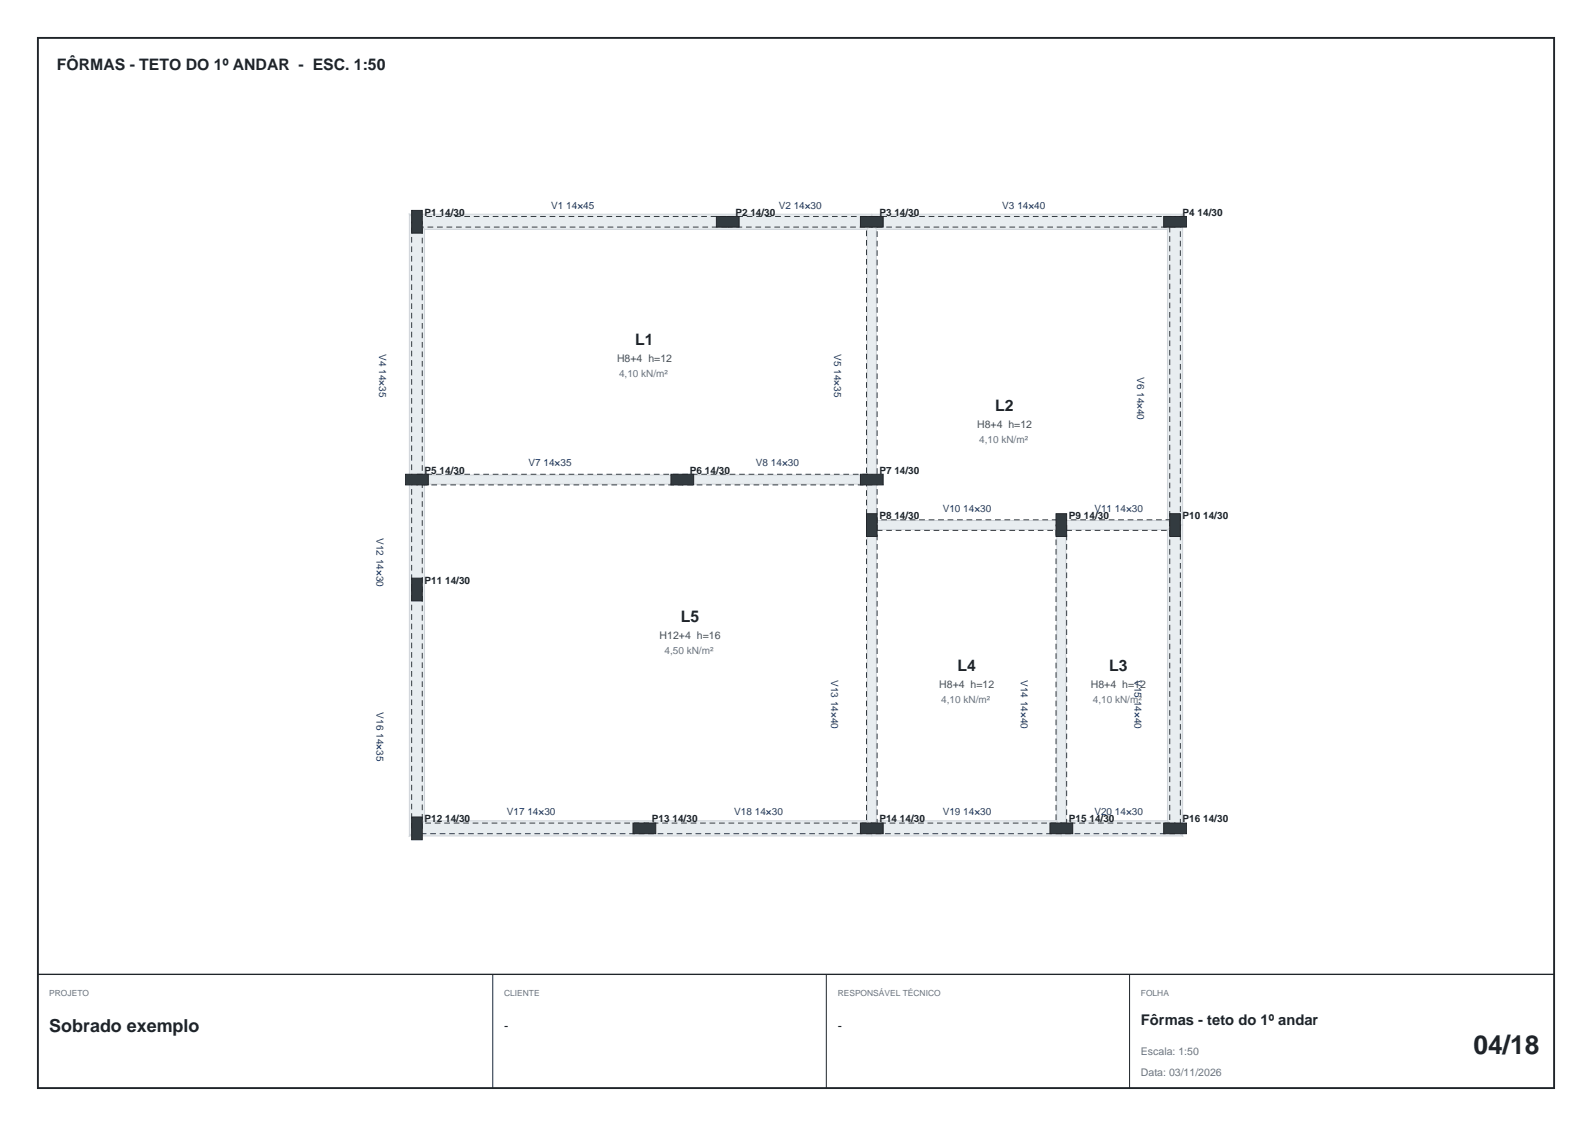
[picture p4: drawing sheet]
<svg xmlns="http://www.w3.org/2000/svg" width="420mm" height="297mm" viewBox="0 0 420 297" stroke-linecap="round" stroke-linejoin="round" font-family="sans-serif">
<path d="M10 10h400v277h-400z" fill="none" stroke="#1f2429" stroke-width=".5"/>
<g fill="#e8edf0" stroke="#cfd4d9" stroke-width=".26">
<path d="M108 56.5h122v2l-1.2 2h-116.8z"/>
<path d="M312 56.5v82h-2l-2-1.2v-76.8z"/>
<path d="M281.2 216.5h26.8l4 4h-32v-2z"/>
<path d="M108 126.5h2l2 1.2v88.8l-4 4z"/>
<path d="M230 56.5h82l-4 4h-76.8l-1.2-2z"/>
<path d="M108 220.5l4-4h116.8l1.2 2v2z"/>
<path d="M230 58.5l1.2 2v66h-1.2l-1.2-1.2v-64.8z"/>
<path d="M228.8 138.5h1.2l1.2 1.2v76.8l-1.2 2-1.2-2z"/>
<path d="M308 139.7l2-1.2h2v82l-4-4z"/>
<path d="M231.2 137.3h48.8v1.2l-1.2 1.2h-47.6l-1.2-1.2z"/>
<path d="M280 137.3h28l2 1.2-2 1.2h-26.8l-1.2-1.2z"/>
<path d="M231.2 216.5h47.6l1.2 2v2h-50v-2z"/>
<path d="M278.8 139.7l1.2-1.2 1.2 1.2v76.8l-1.2 2-1.2-2z"/>
<path d="M108 56.5l4 4v64.8l-2 1.2h-2z"/>
<path d="M228.8 127.7l1.2-1.2h1.2v10.8l-1.2 1.2h-1.2z"/>
<path d="M110 126.5l2-1.2h116.8l1.2 1.2-1.2 1.2h-116.8z"/>
</g>
<g fill="none" stroke="#333b40" stroke-width=".26" stroke-dasharray="1.5 1" stroke-linecap="butt">
<path d="M108.6 58.5h2.8v68h-2.8zM110 57.1h82v2.8h-82zM192 57.1h38v2.8h-38zM228.6 58.5h2.8v68h-2.8zM230 57.1h80v2.8h-80zM308.6 58.5h2.8v80h-2.8zM108.6 126.5h2.8v29h-2.8zM110 125.1h70v2.8h-70zM180 125.1h50v2.8h-50zM228.6 126.5h2.8v12h-2.8zM228.6 138.5h2.8v80h-2.8zM230 137.1h50v2.8h-50z"/>
<path d="M278.6 138.5h2.8v80h-2.8zM280 137.1h30v2.8h-30zM308.6 138.5h2.8v80h-2.8zM108.6 155.5h2.8v63h-2.8zM110 217.1h60v2.8h-60zM170 217.1h60v2.8h-60zM230 217.1h50v2.8h-50zM280 217.1h30v2.8h-30z"/>
</g>
<g fill="#333b40" stroke="#212629" stroke-width=".26">
<path d="M108.6 55.5h2.8v6h-2.8z"/>
<path d="M227 57.1h6v2.8h-6z"/>
<path d="M307 57.1h6v2.8h-6z"/>
<path d="M308.6 135.5h2.8v6h-2.8z"/>
<path d="M307 217.1h6v2.8h-6z"/>
<path d="M277 217.1h6v2.8h-6z"/>
<path d="M108.6 215.5h2.8v6h-2.8z"/>
<path d="M227 217.1h6v2.8h-6z"/>
<path d="M228.6 135.5h2.8v6h-2.8z"/>
<path d="M278.6 135.5h2.8v6h-2.8z"/>
<path d="M107 125.1h6v2.8h-6z"/>
<path d="M227 125.1h6v2.8h-6z"/>
<path d="M189 57.1h6v2.8h-6z"/>
<path d="M108.6 152.5h2.8v6h-2.8z"/>
<path d="M167 217.1h6v2.8h-6z"/>
<path d="M177 125.1h6v2.8h-6z"/>
</g>
<path d="M10 257h400" fill="none" stroke="#1f2429" stroke-width=".35"/>
<path d="M130 257v30M218 257v30M298 257v30" fill="none" stroke="#1f2429" stroke-width=".26"/>
<text font-size="6.9" fill="#1f2328" x="388.8" y="278">04/18</text>
<text font-size="4.7" fill="#1f2328" x="13" y="272.2">Sobrado exemplo</text>
<g font-size="4.2" fill="#1f2328">
<text x="15" y="18.5">FÔRMAS - TETO DO 1º ANDAR - ESC. 1:50</text>
<text x="167.6" y="91">L1</text>
<text x="262.6" y="108.3">L2</text>
<text x="179.6" y="164.2">L5</text>
<text x="252.6" y="177">L4</text>
<text x="292.6" y="177">L3</text>
</g>
<text font-size="3.9" fill="#1f2328" x="301" y="270.4">Fôrmas - teto do 1º andar</text>
<g font-size="3.3" fill="#1f2328">
<text x="133" y="271.7">-</text>
<text x="221" y="271.7">-</text>
</g>
<g font-size="2.8" fill="#495057">
<text x="162.8" y="95.5">H8+4 h=12</text>
<text x="257.8" y="112.8">H8+4 h=12</text>
<text x="174" y="168.7">H12+4 h=16</text>
<text x="247.8" y="181.5">H8+4 h=12</text>
<text x="287.8" y="181.5">H8+4 h=12</text>
</g>
<g font-size="2.8" fill="#6b7480">
<text x="301" y="278.4">Escala: 1:50</text>
<text x="301" y="283.8">Data: 03/11/2026</text>
</g>
<g font-size="2.6" fill="#1f2328">
<text x="112" y="56.9">P1 14/30</text>
<text x="194" y="56.9">P2 14/30</text>
<text x="232" y="56.9">P3 14/30</text>
<text x="312" y="56.9">P4 14/30</text>
<text x="112" y="124.9">P5 14/30</text>
<text x="182" y="124.9">P6 14/30</text>
<text x="232" y="124.9">P7 14/30</text>
<text x="232" y="136.9">P8 14/30</text>
<text x="282" y="136.9">P9 14/30</text>
<text x="312" y="136.9">P10 14/30</text>
<text x="112" y="153.9">P11 14/30</text>
<text x="112" y="216.9">P12 14/30</text>
<text x="172" y="216.9">P13 14/30</text>
<text x="232" y="216.9">P14 14/30</text>
<text x="282" y="216.9">P15 14/30</text>
<text x="312" y="216.9">P16 14/30</text>
</g>
<g font-size="2.6" fill="#1d3b6e">
<text x="145.4" y="55">V1 14×45</text>
<text x="205.4" y="55">V2 14×30</text>
<text x="264.4" y="55">V3 14×40</text>
<text x="100" y="93.4" transform="rotate(90 100 93.4)">V4 14×35</text>
<text x="220" y="93.4" transform="rotate(90 220 93.4)">V5 14×35</text>
<text x="300" y="99.4" transform="rotate(90 300 99.4)">V6 14×40</text>
<text x="139.4" y="123">V7 14×35</text>
<text x="199.4" y="123">V8 14×30</text>
<text x="248.7" y="135">V10 14×30</text>
<text x="288.7" y="135">V11 14×30</text>
<text x="99.3" y="141.9" transform="rotate(90 99.3 141.9)">V12 14×30</text>
<text x="219.3" y="179.4" transform="rotate(90 219.3 179.4)">V13 14×40</text>
<text x="269.3" y="179.4" transform="rotate(90 269.3 179.4)">V14 14×40</text>
<text x="299.3" y="179.4" transform="rotate(90 299.3 179.4)">V15 14×40</text>
<text x="99.3" y="187.9" transform="rotate(90 99.3 187.9)">V16 14×35</text>
<text x="133.7" y="215">V17 14×30</text>
<text x="193.7" y="215">V18 14×30</text>
<text x="248.7" y="215">V19 14×30</text>
<text x="288.7" y="215">V20 14×30</text>
</g>
<g font-size="2.6" fill="#6b7480">
<text x="163.3" y="99.4">4,10 kN/m²</text>
<text x="258.3" y="116.8">4,10 kN/m²</text>
<text x="175.3" y="172.6">4,50 kN/m²</text>
<text x="248.3" y="185.4">4,10 kN/m²</text>
<text x="288.3" y="185.4">4,10 kN/m²</text>
</g>
<g font-size="2.2" fill="#6b7480">
<text x="13" y="262.8">PROJETO</text>
<text x="133" y="262.8">CLIENTE</text>
<text x="221" y="262.8">RESPONSÁVEL TÉCNICO</text>
<text x="301" y="262.8">FOLHA</text>
</g>
</svg>
